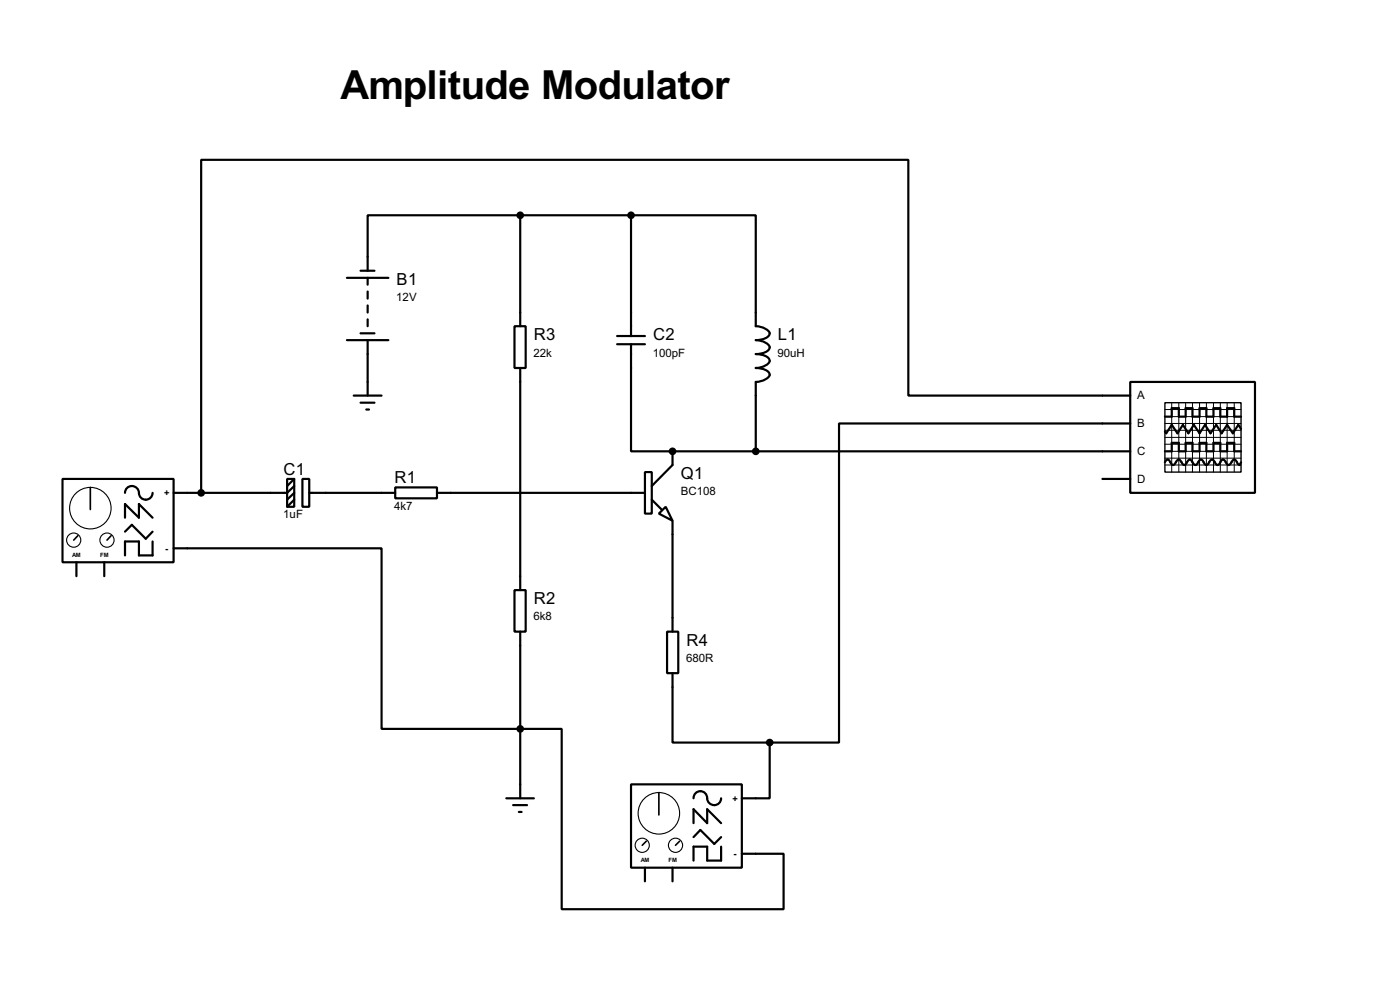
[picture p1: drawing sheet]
<svg xmlns="http://www.w3.org/2000/svg" width="256mm" height="180mm" viewBox="0 0 256 180" stroke-linecap="round" stroke-linejoin="round" font-family="sans-serif">
<g fill="none" stroke="#000" stroke-width=".4">
<path d="M95.3 39.4h-27.9v10.2M95.3 39.4v20.3M95.3 39.4h20.3M115.6 39.4h22.9v20.3a2.7 2.7 0 0 1 2.5 1.3 1.47 1.47 0 0 1-1.3 1.1l-1.2 .2a2.61 2.61 0 0 1 2.5 1.3 1.47 1.47 0 0 1-1.3 1l-1.2 .2a3.2 3.2 0 0 1 2.4 .9 .9 .9 0 0 1-.7 1.2l-1.1 .4-.6 .1a3.2 3.2 0 0 1 2.4 .8 .89 .89 0 0 1-.7 1.2l-1.1 .4-.6 .1v12.7M115.6 39.4v22.1M63.6 50.9h7.6M66.1 49.6h2.5M67.4 50.9v1.2M67.4 53.4v1.3M67.4 55.9v1.3M67.4 58.5v1.2M94.3 59.7h2v7.7h-2z"/>
<path d="M63.6 62.3h7.6M64.8 72.4h5.1M66.1 61h2.5M66.1 73.7h2.5M67.1 75h.5M67.4 62.3v10.1M95.3 67.4v40.6M113.1 61.5h5.1M113.1 63h5.1M115.6 63v19.6h7.6M207.1 69.9h22.8v20.3h-22.8zM207.1 72.4h-40.7v-43.1h-129.5v60.9"/>
<path d="M207.1 77.5h-53.4v58.4h-12.7M213.4 76.3h1.3v-1.6h1.3v1.6h1.2v-1.6h1.3v1.6h1.3v-1.6h1.2v1.6h1.3v-1.6h1.3v1.6h1.2v-1.6h1.3v1.6h1.3M227.4 78.5l-.5-.7-1 1.5-1.1-1.5-1 1.5-1-1.5-1 1.5-1-1.5-1 1.5-1.1-1.5-1 1.5-1-1.5-1 1.5-1-1.5-1 1.5-.3-.3M11.5 87.7h20.3v15.2h-20.3zM22.9 90.2a1.28 1.28 0 0 1 1.3-1.3 1.28 1.28 0 0 1 1.3 1.3 1.25 1.25 0 0 0 1.2 1.3 1.25 1.25 0 0 0 1.3-1.3M22.9 94.8v-2.5l2.6 2.5v-2.5l2.5 2.5M22.9 97.3l1.3-1.2 2.5 2.5 1.3-1.3M28 99.1v2.6h-2.5v-2.6h-2.6v2.6M52.6 87.7h1.3v5.1h-1.3zM53.9 89l-1.3 1.2h-20.8M53.9 91.5l-1.3 1.3M53.9 90.2l-1.3 1.3"/>
<path d="M53.9 87.7l-1.3 1.3M55.4 87.7h1.3v5.1h-1.3zM56.7 90.2h15.7M72.4 89.2h7.7v2h-7.7zM80.1 90.2h38.1M118.2 86.4h1.2v7.6h-1.2zM119.4 91.5l1.8 1.8M120.7 94l1.3-1.2 1.2 2.5zM123.2 82.6v2.5l-3.8 3.9M123.2 95.3v20.3M123.2 82.6h83.9M202 87.7h5.1"/>
<path d="M213.4 84.6l.2-.4 .3-.1 .3 .1 .5 .8 .2 .1 .3-.1 .2-.4a.54 .54 0 0 1 .8-.4l.5 .8 .3 .1 .2-.1 .5-.8 .3-.1 .2 .1 .3 .4a.54 .54 0 0 0 .7 .4l.5-.8 .3-.1 .3 .1 .4 .8 .3 .1 .3-.1 .2-.4a.54 .54 0 0 1 .8-.4l.5 .8 .3 .1 .2-.1 .5-.8 .3-.1 .2 .1 .5 .8a.6 .6 0 0 0 .9-.5l.4-.4 .3 .1 .4 .8 .3 .1 .3-.5M213.4 82.6h1.3v-1.5h1.3v1.5h1.2v-1.5h1.3v1.5h1.3v-1.5h1.2v1.5h1.3v-1.5h1.3v1.5h1.2v-1.5h1.3v1.5h1.3M14 102.9v2.6M19.1 102.9v2.6M31.8 100.4h38.1v33h33v33h40.7v-10.1h-7.7M94.3 108h2v7.6h-2zM95.3 115.6v30.5M122.2 115.6h2.1v7.6h-2.1zM123.2 123.2v12.7h17.8M141 135.9v10.2h-5.1M92.8 146.1h5M94 147.4h2.6"/>
<path d="M95.1 148.6h.5M115.6 143.6h20.3v15.2h-20.3zM118.2 158.8v2.5M123.2 158.8v2.5M127.1 146.1a1.25 1.25 0 0 1 1.2-1.3 1.25 1.25 0 0 1 1.3 1.3 1.28 1.28 0 0 0 1.2 1.3 1.28 1.28 0 0 0 1.3-1.3M127.1 150.7v-2.6l2.5 2.6v-2.6l2.5 2.6M127.1 153.2l1.2-1.3 2.6 2.6 1.2-1.3M132.1 155v2.5h-2.5v-2.5h-2.5v2.5"/>
</g>
<circle cx="123.2" cy="82.6" r=".2" fill="#000"/>
<g fill="none" stroke="#000" stroke-width=".2">
<circle cx="13.5" cy="98.9" r="1.3"/>
<circle cx="16.5" cy="93" r="3.8"/>
<circle cx="19.6" cy="98.9" r="1.3"/>
<circle cx="117.6" cy="154.7" r="1.3"/>
<circle cx="120.7" cy="148.9" r="3.8"/>
<circle cx="123.7" cy="154.7" r="1.3"/>
</g>
<path d="M14.3 98.1l-.8 .8M16.6 89.2v4.1M20.4 98.1l-.8 .8M118.4 154l-.7 .7M120.7 145.1v4.1M124.5 154l-.7 .7" fill="none" stroke="#000" stroke-width=".3"/>
<path d="M213.4 73.7h14v12.7h-14z" fill="none" stroke="#000" stroke-width=".25"/>
<g fill="none" stroke="#000" stroke-width=".18">
<path d="M213.4 77.5h14M213.4 75h14M213.4 76.3h14M213.4 78.8h14M214.7 73.7v12.7M216 73.7v12.7M217.2 73.7v12.7M218.5 73.7v12.7M219.8 73.7v12.7M221 73.7v12.7M222.3 73.7v12.7M223.6 73.7v12.7"/>
<path d="M224.8 73.7v12.7M226.1 73.7v12.7M213.4 81.3h14M213.4 82.6h14M213.4 83.9h14M213.4 85.1h14M213.4 80.1h14"/>
</g>
<g fill="#000" stroke="#000" stroke-width=".4">
<circle cx="95.3" cy="39.4" r=".5"/>
<circle cx="115.6" cy="39.4" r=".5"/>
<circle cx="36.8" cy="90.2" r=".5"/>
<circle cx="123.2" cy="82.6" r=".5"/>
<circle cx="138.4" cy="82.6" r=".5"/>
<circle cx="95.3" cy="133.4" r=".5"/>
<circle cx="141" cy="135.9" r=".5"/>
</g>
<text font-size="8.2" x="62.4" y="18">Amplitude Modulator</text>
<g font-size="3.4">
<text x="72.7" y="52.1">B1</text>
<text x="97.8" y="62.3">R3</text>
<text x="119.7" y="62.3">C2</text>
<text x="142.5" y="62.3">L1</text>
<text x="52" y="86.9">C1</text>
<text x="72.3" y="88.4">R1</text>
<text x="124.8" y="87.7">Q1</text>
<text x="97.8" y="110.6">R2</text>
<text x="125.8" y="118.2">R4</text>
</g>
<g font-size="2.4">
<text x="72.6" y="55">12V</text>
<text x="97.8" y="65.3">22k</text>
<text x="119.6" y="65.3">100pF</text>
<text x="142.5" y="65.3">90uH</text>
<text x="208.3" y="73.1">A</text>
<text x="208.3" y="78.2">B</text>
<text x="208.3" y="83.3">C</text>
<text x="208.3" y="88.4">D</text>
<text x="51.9" y="94.9">1uF</text>
<text x="72.2" y="93.3">4k7</text>
<text x="124.7" y="90.7">BC108</text>
<text x="97.8" y="113.5">6k8</text>
<text x="125.7" y="121.1">680R</text>
</g>
<g font-size="1.9">
<text x="30.1" y="90.8">+</text>
<text x="30.3" y="101">-</text>
<text x="134.2" y="146.7">+</text>
<text x="134.4" y="156.9">-</text>
</g>
<g font-size="1.2">
<text x="13.2" y="102">AM</text>
<text x="18.4" y="102">FM</text>
<text x="117.4" y="157.9">AM</text>
<text x="122.5" y="157.9">FM</text>
</g>
</svg>
